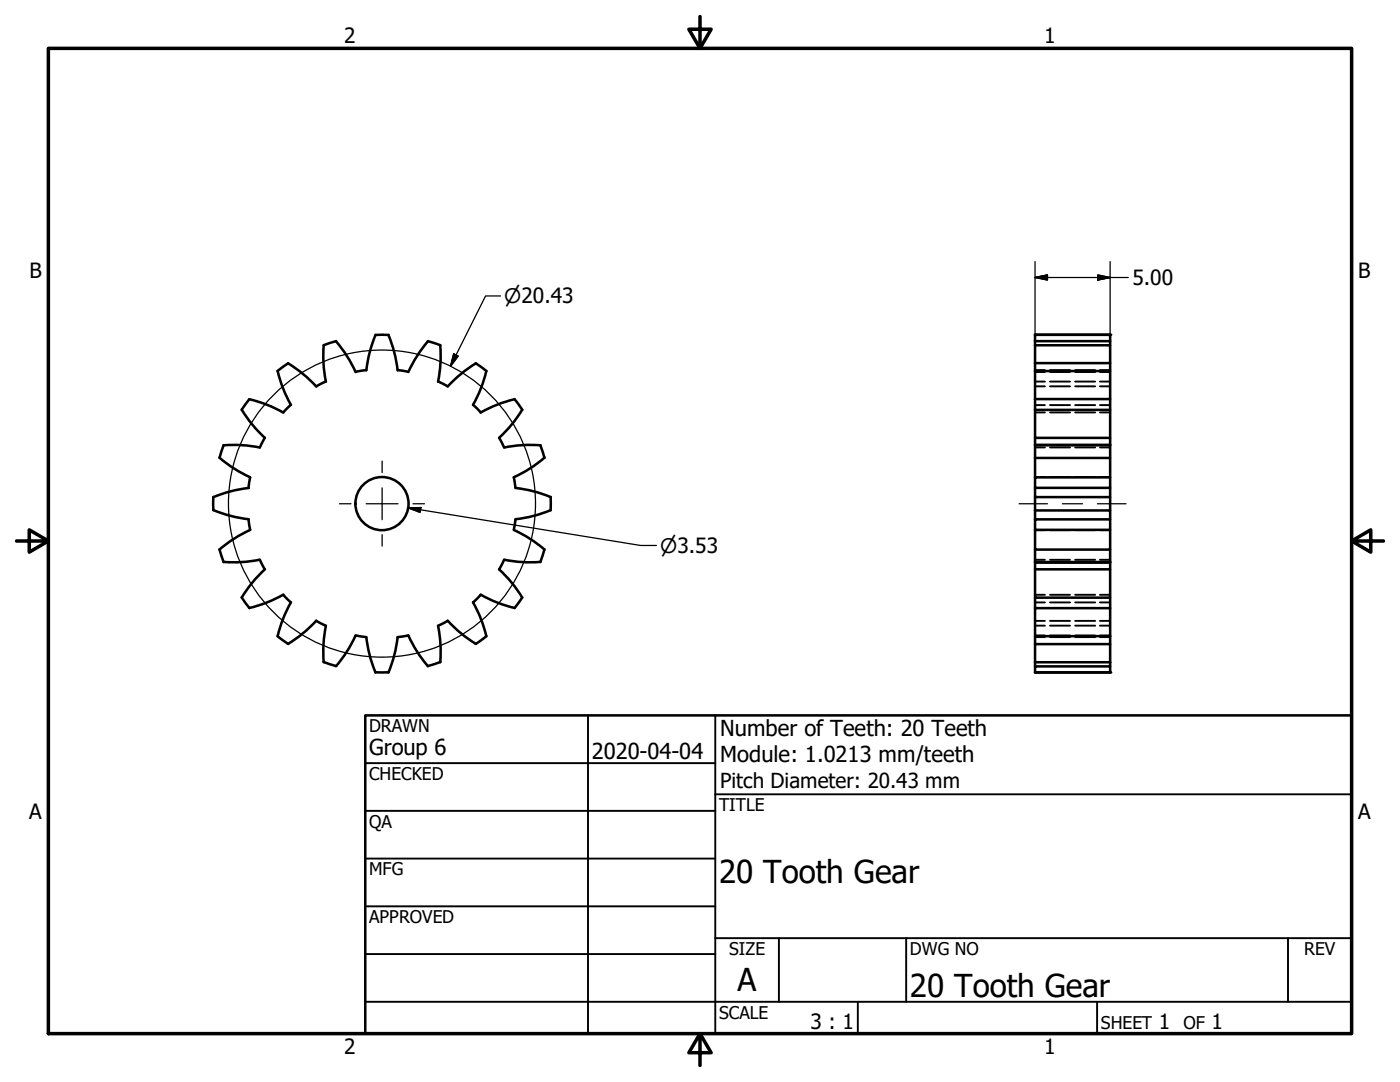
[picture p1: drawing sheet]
<svg xmlns="http://www.w3.org/2000/svg" width="279mm" height="216mm" viewBox="0 0 279 216" stroke-linecap="round" stroke-linejoin="round" font-family="sans-serif">
<!-- layer: Visible (ANSI) -->
<g fill="none" stroke="#000" stroke-width=".51">
<path d="M49.8 79.6l-1.5 2.2a25.4 25.4 0 0 0 4.6 5.6M49.8 79.7a25.4 25.4 0 0 1 6.8 2.6M55.4 74l2.1-1.5a25.4 25.4 0 0 1 5.6 4.6M55.4 74a25.4 25.4 0 0 0 2.7 6.8M64.6 68.9a25.4 25.4 0 0 0 .4 7.3M65 76.1l-1.9 1M67.1 68.1a25.4 25.4 0 0 1 3.9 6.1M67.1 68.1l-2.5 .8M73.1 73.8l-2.1 .4M74.9 66.8h2.7M74.9 66.9a25.4 25.4 0 0 0-1.8 7M77.5 66.9a25.4 25.4 0 0 1 1.8 7"/>
<path d="M79.4 73.8l2.1 .4M85.4 68.1l2.5 .8M85.4 68.1a25.4 25.4 0 0 0-3.9 6.1M87.5 76.1l1.8 1M87.9 68.9a25.4 25.4 0 0 1-.5 7.3M97.1 74a25.4 25.4 0 0 1-2.7 6.8M97.1 74l-2.1-1.5a25.4 25.4 0 0 0-5.7 4.6M102.7 79.7a25.4 25.4 0 0 0-6.8 2.6M102.7 79.6l1.5 2.2a25.4 25.4 0 0 1-4.6 5.6M206.6 74h15v5.6h-15M206.6 68.9h15v3.6h-15M206.6 66.8h15v1.3h-15"/>
<path d="M206.6 66.8v15M206.6 66.8h15M221.6 68.1v.8M221.6 72.5v1.5M221.6 79.6v2.2M42.6 99.2v2.6M43.8 91.3a26.5 26.5 0 0 0 6.1 4l-.3 2M44.6 88.9a25.4 25.4 0 0 1 7.3 .4M44.6 88.8l-.8 2.5M49.6 97.4a25.4 25.4 0 0 0-7 1.8M52.8 87.4l-.9 1.9M58 80.8l-1.5 1.5"/>
<path d="M94.4 80.8l1.5 1.5M99.6 87.4l1 1.9M102.9 97.4a25.4 25.4 0 0 1 7 1.8v2.6M107.8 88.8l.9 2.5M107.9 88.9a25.4 25.4 0 0 0-7.3 .4M108.7 91.3a26.7 26.7 0 0 1-6.2 4l.4 2M206.6 91.4v3.8h15v2.1h-15v-2.1M206.6 91.4h15v3.8M206.6 97.3v1.9h15v-1.9M206.6 81.8v5.6h15v1.4M206.6 81.8h15v5.6M206.6 88.8h15"/>
<path d="M206.6 87.4v1.4M206.6 88.8v2.6M206.6 99.2v2.7M221.6 88.8v2.6M221.6 99.2v2.7M42.6 101.8a25.4 25.4 0 0 0 7 1.8M43.8 109.6l.8 2.5M48.2 119.2l1.6 2.1M49.6 103.6l.3 2.1a27.1 27.1 0 0 0-6.1 4M51.9 111.7a25.4 25.4 0 0 1-7.3 .4M51.9 111.7l.9 1.9M52.9 113.6a25.4 25.4 0 0 0-4.6 5.6"/>
<path d="M56.5 118.7l1.5 1.5M56.5 118.6a25.4 25.4 0 0 1-6.7 2.7M95.9 118.6a25.4 25.4 0 0 0 6.8 2.7M95.9 118.7l-1.5 1.5M99.6 113.6a25.4 25.4 0 0 1 4.6 5.6l-1.5 2.1M100.6 111.7l-1 1.9M100.6 111.7a25.4 25.4 0 0 0 7.3 .4M102.5 105.8a25.4 25.4 0 0 1 6.2 3.9M108.7 109.6l-.9 2.6M109.9 101.8a27.1 27.1 0 0 1-7 1.8l-.4 2.1M206.6 112.1h15v1.5h-15zM206.6 113.6v5.7h15v-5.7"/>
<path d="M206.6 101.9v1.7h15v2.1h-15v-2.1M206.6 101.9h15v1.7M206.6 105.7v4h15v-4M206.6 109.7v2.4M206.6 119.3v2M206.6 112.3h15M221.6 109.7v2.4M221.6 119.3v2M58.1 120.2a25.4 25.4 0 0 0-2.7 6.7M63.1 123.9l1.9 1M63.1 123.8a25.4 25.4 0 0 1-5.6 4.7l-2.1-1.6M64.6 132.1l2.5 .8"/>
<path d="M65 124.9a25.4 25.4 0 0 0-.4 7.2M71 126.8a25.4 25.4 0 0 1-3.9 6.1M71 126.8l2.1 .3a27.6 27.6 0 0 0 1.8 7.1M74.9 134.1h2.6M79.3 127.1a25.4 25.4 0 0 1-1.8 7.1M79.4 127.1l2.1-.3a27.1 27.1 0 0 0 3.9 6.1M87.4 124.9a25.4 25.4 0 0 1 .5 7.2M87.9 132.1l-2.5 .8M89.3 123.9l-1.8 1M89.3 123.8a25.4 25.4 0 0 0 5.7 4.7M94.4 120.2a25.4 25.4 0 0 1 2.7 6.7M97.1 126.9l-2.2 1.6"/>
<path d="M206.6 133h15v1.2h-15zM206.6 128.5h15v3.6h-15zM206.6 121.3h15v5.6h-15zM206.6 126.9v1.6M206.6 132.1v.9M206.6 134.2h15M221.6 126.9v1.6M221.6 132.1v.9"/>
<circle cx="76.2" cy="100.5" r="5.3"/>
</g>
<!-- layer: Hidden (ANSI) -->
<g fill="none" stroke="#000" stroke-width=".38">
<path d="M206.6 77.1h1.9M206.6 76.1h1.9M206.6 74.2h1.9M206.6 73.9h1.9M209.5 77.1h4.1M209.5 76.1h4.1M209.5 74.2h4.1M209.5 73.9h4.1M214.6 77.1h4M214.6 76.1h4M214.6 74.2h4M214.6 73.9h4"/>
<path d="M219.5 77.1h2.1M219.5 76.1h2.1M219.5 74.2h2.1M219.5 73.9h2.1M206.6 89.3h1.9M206.6 82.3h1.9M206.6 80.8h1.9M206.6 95.2h1.9M209.5 89.3h4.1M209.5 82.3h4.1M209.5 80.8h4.1M209.5 95.2h4.1"/>
<path d="M214.6 89.3h4M214.6 82.3h4M214.6 80.8h4M214.6 95.2h4M219.5 89.3h2.1M219.5 82.3h2.1M219.5 80.8h2.1M219.5 95.2h2.1M206.6 118.7h1.9M206.6 111.7h1.9M206.6 105.8h1.9M209.5 118.7h4.1"/>
<path d="M209.5 111.7h4.1M209.5 105.8h4.1M214.6 118.7h4M214.6 111.7h4M214.6 105.8h4M219.5 118.7h2.1M219.5 111.7h2.1M219.5 105.8h2.1M206.6 127.1h1.9M206.6 126.8h1.9M206.6 124.8h1.9M206.6 123.9h1.9"/>
<path d="M206.6 120.2h1.9M209.5 127.1h4.1M209.5 126.8h4.1M209.5 124.8h4.1M209.5 123.9h4.1M209.5 120.2h4.1M214.6 127.1h4M214.6 126.8h4M214.6 124.8h4M214.6 123.9h4M214.6 120.2h4M219.5 127.1h2.1"/>
<path d="M219.5 126.8h2.1M219.5 124.8h2.1M219.5 123.9h2.1M219.5 120.2h2.1"/>
</g>
<!-- layer: Visible (ANSI) -->
<g fill="#000">
<circle cx="206.6" cy="66.8" r=".25"/>
<circle cx="221.6" cy="66.8" r=".25"/>
<circle cx="206.6" cy="134.2" r=".25"/>
<circle cx="221.6" cy="134.2" r=".25"/>
</g>
<!-- layer: Border (ANSI) -->
<path d="M9.7 9.7h260v196.5h-260zM139.7 3.3v6.4l-2.2-3.9h4.4l-2.2 3.9M3.3 107.9h6.4l-3.9-2.2v4.5l3.9-2.3M269.7 107.9l3.9 2.3v-4.5l-3.9 2.2h6.4M139.7 206.2l2.2 3.9h-4.4l2.2-3.9v6.4" fill="none" stroke="#000" stroke-width=".7"/>
<!-- layer: Title (ANSI) -->
<g fill="none" stroke="#000" stroke-width=".38">
<path d="M72.9 152.3h69.8M117.3 142.7v63.5M142.7 158.5h127M142.7 142.7v63.5M72.9 161.8h69.8M72.9 171.3h69.8M72.9 199.9h196.8M72.9 180.8h69.8M72.9 190.4h69.8M142.7 187.2h127M155.4 187.2v12.7M171.2 199.9v6.3"/>
<path d="M180.8 187.2v12.7M218.9 199.9v6.3M257 187.2v12.7"/>
</g>
<path d="M72.9 142.7h196.8v63.5h-196.8z" fill="none" stroke="#000" stroke-width=".51"/>
<!-- layer: Sketch Geometry (ANSI) -->
<circle cx="76.2" cy="100.5" r="30.6" fill="none" stroke="#000" stroke-width=".25"/>
<!-- layer: Dimension (ANSI) -->
<path d="M99.9 59.1h-3l-7 14M206.6 55.4l2.4-.5v1zM206.6 55.4h18.6M206.6 52.2v25.8M219.1 54.9l2.5 .5-2.5 .5zM221.6 52.2v25.8M90.6 70.6l.8 .5-1.5 2zM81.5 101.3h2.5l-.2 .9zM81.5 101.3l46.3 7.5h3.2" fill="none" stroke="#000" stroke-width=".25"/>
<path d="M206.6 55.4l2.4-.5zM206.6 55.4l2.4-.5v1zM219.1 55.9l2.5-.5zM219.1 54.9l2.5 .5-2.5 .5zM90.6 70.6l-.7 2.5zM90.6 70.6l.8 .5-1.5 2zM81.5 101.3h2.5zM81.5 101.3h2.5l-.2 .9z" fill="#000" stroke="#000" stroke-width=".25"/>
<!-- layer: Center Mark (ANSI) -->
<path d="M76.3 92v2.3M76.3 97.3v6.4M67.8 100.5h2.2M73.1 100.5h6.3M76.3 106.7v2.3M82.4 100.5h2.3" fill="none" stroke="#000" stroke-width=".25"/>
<!-- layer: Centerline (ANSI) -->
<path d="M203.4 100.5h5.6M212 100.5h4M219 100.5h5.7" fill="none" stroke="#000" stroke-width=".25"/>
<g font-size="6.3">
<text x="143.5" y="176.3">20 Tooth Gear</text>
<text x="147.2" y="197.7">A</text>
<text x="181.6" y="199">20 Tooth Gear</text>
</g>
<g font-size="4.4">
<text x="143.7" y="146.9">Number of Teeth: 20 Teeth</text>
<text x="73.7" y="150.6">Group 6</text>
<text x="118.1" y="151.4">2020-04-04</text>
<text x="143.7" y="152.1">Module: 1.0213 mm/teeth</text>
</g>
<g font-size="4.2">
<text x="68.7" y="8.6">2</text>
<text x="208.4" y="8.6">1</text>
<text x="5.9" y="55.5">B</text>
<text x="226" y="56.9">5.00</text>
<text x="271.1" y="55.5">B</text>
<text x="5.8" y="163.4">A</text>
<text x="271" y="163.4">A</text>
<text x="161.7" y="205.4">3 : 1</text>
<text x="231.3" y="205.4">1</text>
<text x="241.8" y="205.4">1</text>
<text x="68.7" y="210.3">2</text>
<text x="208.4" y="210.3">1</text>
</g>
<text font-size="4.1" x="143.7" y="157.2">Pitch Diameter: 20.43 mm</text>
<g font-size="4">
<text x="100.6" y="60.5">⌀20.43</text>
<text x="131.8" y="110.3">⌀3.53</text>
</g>
<g font-size="3.5">
<text x="73.7" y="146">DRAWN</text>
<text x="73.7" y="155.6">CHECKED</text>
<text x="143.5" y="161.8">TITLE</text>
<text x="73.7" y="165.2">QA</text>
<text x="73.7" y="174.7">MFG</text>
<text x="73.7" y="184.2">APPROVED</text>
<text x="145.5" y="190.6">SIZE</text>
<text x="181.6" y="190.6">DWG NO</text>
<text x="260.3" y="190.5">REV</text>
<text x="143.5" y="203.3">SCALE</text>
<text x="219.7" y="205.4">SHEET</text>
<text x="236.2" y="205.4">OF</text>
</g>
</svg>
